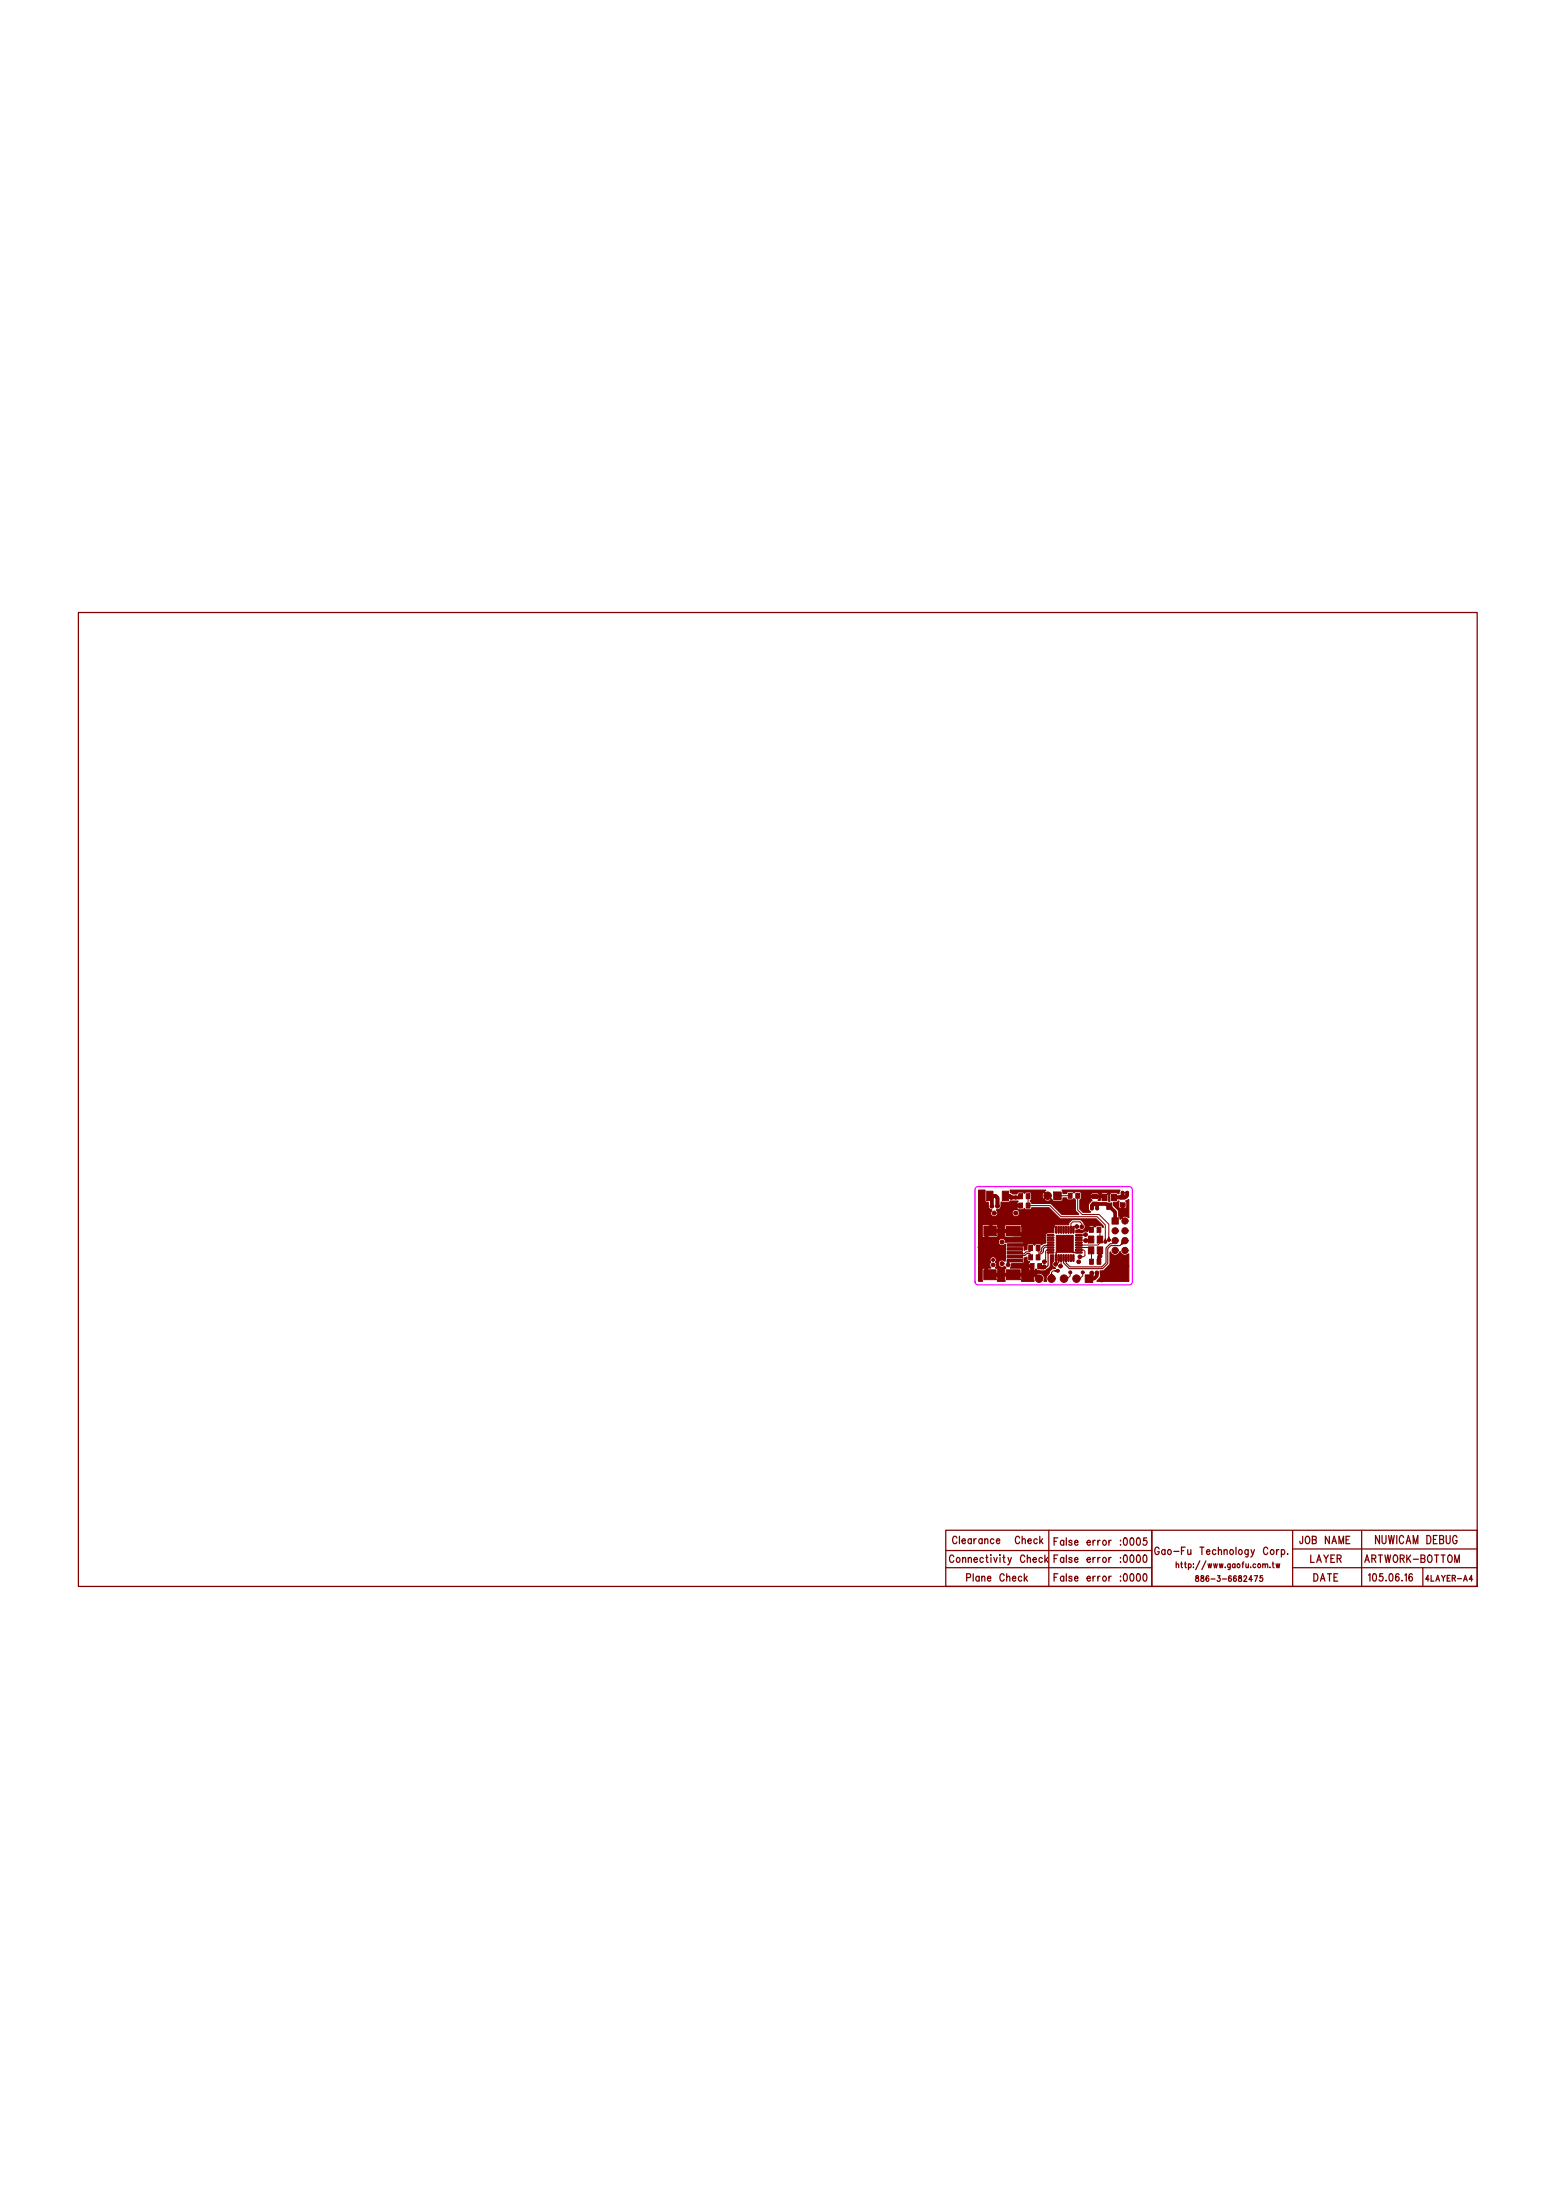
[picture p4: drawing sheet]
<svg xmlns="http://www.w3.org/2000/svg" width="210mm" height="297mm" viewBox="0 0 210 297" stroke-linecap="round" stroke-linejoin="round" font-family="sans-serif">
<path d="M131.7 160.4l.3-.2 20.6 .1 .3 .3-.1 12.7-.4 .2-20.6-.1-.2-.3z" fill="none" stroke="#f0f" stroke-width=".17"/>
<g fill="#800000" stroke="#800000" stroke-width=".13">
<path d="M139.1 170.6h.5v.7h-.5z"/>
<path d="M140.1 170.6h.5v.7h-.5z"/>
<path d="M137.5 162.4h.5v.7h-.5z"/>
<path d="M138.5 162.4h.5v.7h-.5z"/>
<path d="M138.9 168.2h.5v.6h-.5z"/>
<path d="M139.9 168.2h.5v.6h-.5z"/>
<path d="M142.2 160.9h1v1.1h-1z"/>
<path d="M147.1 170h.5v.7h-.5z"/>
<path d="M148.1 170h.5v.7h-.5z"/>
<path d="M148.1 165.7h.5v.7h-.5z"/>
<path d="M147.1 165.7h.5v.7h-.5z"/>
<path d="M136 169h2v.3h-2z"/>
<path d="M136 168.5h2v.3h-2z"/>
<path d="M136 167.9h2v.4h-2z"/>
<path d="M135.9 165.5h1.8v1.4h-1.8z"/>
<path d="M135.8 171.4h1.9v1.4h-1.9z"/>
<path d="M141.4 169h.8l.1 .1-.1 .1h-.7z"/>
<path d="M141.4 168.7h.8l.1 .1-.1 .1h-.7z"/>
<path d="M141.4 168.4l.8-.1 .1 .1-.1 .1h-.7z"/>
<path d="M141.4 168h.8l.1 .1-.1 .1h-.7z"/>
<path d="M141.4 167.7h.8l.1 .1-.1 .1h-.7z"/>
<path d="M141.4 167.4l.8-.1 .1 .1-.1 .1h-.7z"/>
<path d="M141.4 167h.8l.1 .1-.1 .1h-.7z"/>
<path d="M141.4 166.7h.8l.1 .1-.1 .1h-.7z"/>
<path d="M145.2 166.7h.8l.1 .1-.1 .1h-.7z"/>
<path d="M145.2 167h.8l.1 .1-.1 .1h-.7z"/>
<path d="M145.2 167.4l.8-.1 .1 .1-.1 .1h-.7z"/>
<path d="M145.2 167.7h.8l.1 .1-.1 .1h-.7z"/>
<path d="M145.2 168h.8l.1 .1-.1 .1h-.7z"/>
<path d="M145.2 168.4l.8-.1 .1 .1-.1 .1h-.7z"/>
<path d="M145.2 168.7h.8l.1 .1-.1 .1h-.7z"/>
<path d="M145.2 169h.8l.1 .1-.1 .1h-.7z"/>
<path d="M137.5 161.2h.5v.6h-.5z"/>
<path d="M138.5 161.2h.5v.6h-.5z"/>
<path d="M144.2 161.1h.5v.7h-.5z"/>
<path d="M145.2 161.1h.5v.7h-.5z"/>
<path d="M138.9 169.4h.5v.7h-.5z"/>
<path d="M139.9 169.4h.5v.7h-.5z"/>
<path d="M135.3 160.8h.8v1.3h-.8z"/>
<path d="M133.2 160.8h.8v1.3h-.8z"/>
<path d="M146.9 166.9h.7v.9h-.7z"/>
<path d="M148.1 166.9h.7v.9h-.7z"/>
<path d="M148.1 168.4h.7v.9h-.7z"/>
<path d="M146.5 172.1h1v1h-1z"/>
<path d="M151.2 162.4h.7v.5h-.7z"/>
<path d="M151.2 161.4h.7v.5h-.7z"/>
<path d="M147.5 161.3h.6v.5h-.6z"/>
<path d="M148.8 161.3h.6v.8h-.6z"/>
<path d="M150 161.3h.7v.8h-.7z"/>
<path d="M149.4 162.4h.7v.9h-.7z"/>
<path d="M150.1 164.4h.8v.9h-.8z"/>
<path d="M136.5 170.6l-.1 .6 1.5 .1v1.7h1.7a.76 .76 0 0 1 .7-1.1 .76 .76 0 0 1 .6 1.1h.4a1.03 1.03 0 0 1 .4-1.1 .61 .61 0 0 1 .6-.6l.2-.1a.55 .55 0 0 1-.5-.4 .55 .55 0 0 1 .2-.6v-.7l-.4-.1v1.6l-.5 .4a.93 .93 0 0 1-1.1 .1h-.2l-.2-.2-.2 .2-.7-.1v-.8l.1-.2-.3-.1-.1-.6-.4 .1v.7zM136.3 160.7a.32 .32 0 0 0 .3 .4l.6 .1 .3-.2h.5l.3 .1 .2-.1h.5l.2 .2v.6l-.1 .4 .2 .3h2.5l1.5 1.5h2.3l-.4-.5v-1.5l-.2-.2-.3 .2h-.5l-.3-.3h-.4l-.1 .4-.2 .1h-1l-.2-.2a.76 .76 0 0 1-1.2-.1 .76 .76 0 0 1 .4-1.2zM143.4 160.7l.1 .5h.4l.3-.3h.5l.3 .2 .2-.2 .7 .1v.8l-.1 .2v1.2l.4 .5 1-.1a.86 .86 0 0 1 0-1.4l.2-.1-.2-.3v-.5l.3-.2h.8l.1 .7-.1 .3 .2-.1 .1-.9h1v1.1h.2l.1-1.1 .8-.1 .3 .2 .2-.5zM132.1 160.7v12.3h.5v-1.7l1.1-.1a.73 .73 0 0 1 0-.8 .43 .43 0 0 1 .1-.6 .43 .43 0 0 1 .6 0 .43 .43 0 0 1 0 .6 .66 .66 0 0 1 0 .8l.2 .1 .1 .1-.1 1.6h1.1l-.1-1.6 .2-.2-.2-.2a.52 .52 0 0 1-.7 0 .52 .52 0 0 1 0-.8 .52 .52 0 0 1 .8 .1v-2.3a.51 .51 0 0 1-.8 0 .51 .51 0 0 1 .2-.8 .51 .51 0 0 1 .7 .6h2.4l.1 1 .3-.1v-.5l.3-.2h.5l.2 .1 .3-.1h.5l.2 .1 .3-.2h.2l.1-1a.32 .32 0 0 1 .3-.4l.7-.1v-.7a.35 .35 0 0 1 .6-.3h1.2a.21 .21 0 0 0 .3-.3l.4-.4h1.1l.4 .3 .1 .2a.51 .51 0 0 1 .1 .8 .51 .51 0 0 1-.8 0l-.4 .1v.3l.9 .1a.83 .83 0 0 1 .8-.2v-.6l.2-.2h.5l.2 .2 .3-.2h.5l.3 .2v-.2l-1-.9-4.8-.1-1.5-1.4h-2.3l-.3 .2h-.5l-.2-.1-.3 .1-.6 .1a.48 .48 0 0 1 .1 .7 .48 .48 0 0 1-.8-.1 .48 .48 0 0 1 .3-.7h.3v-.9l.1-.2-1-.1-.3 .2h-1a1.12 1.12 0 0 1-.2 .9l-.4 .2a.52 .52 0 0 1 .1 .7 .52 .52 0 0 1-.8 0 .52 .52 0 0 1 .1-.8 .49 .49 0 0 1-.5-.4v-.6h-.4v-.2v-1.4zM132.7 165.4h1.9v1.6h-1.9zM135.7 165.4h2.2v1.6h-2.2zM150.3 162.3v.4l.7 .8v.7l.1 .1 .1 .3a.87 .87 0 0 1 1.1-.2l.1-.1v-2.3l-.4 .2 .1 .2v.5l-.2 .2h-.9v-.7l.1-.2-.4 .1zM149.8 169v1.7l-.8 .8-.5 .1a1.25 1.25 0 0 1-.4 1.3v.1h4.3v-3.7a.78 .78 0 0 1-1.2-.3 .68 .68 0 0 1-.7 .5 .68 .68 0 0 1-.6-.5z"/>
<circle cx="148.1" cy="171.9" r=".25"/>
<circle cx="148.8" cy="172" r=".2"/>
<circle cx="151.1" cy="172.6" r=".2"/>
<circle cx="148.7" cy="172.8" r=".2"/>
<circle cx="142.1" cy="164.3" r=".2"/>
<circle cx="134.2" cy="163.8" r=".27"/>
<circle cx="137.1" cy="163.8" r=".27"/>
<circle cx="135.3" cy="170.6" r=".27"/>
<circle cx="145.3" cy="172.6" r=".51"/>
<circle cx="143.6" cy="172.6" r=".51"/>
<circle cx="141.9" cy="172.6" r=".51"/>
<circle cx="140.3" cy="172.6" r=".51"/>
<circle cx="151.9" cy="164.9" r=".42"/>
<circle cx="150.5" cy="166.2" r=".42"/>
<circle cx="151.9" cy="166.2" r=".42"/>
<circle cx="150.5" cy="167.5" r=".42"/>
<circle cx="151.9" cy="167.5" r=".42"/>
<circle cx="150.5" cy="168.8" r=".42"/>
<circle cx="151.9" cy="168.8" r=".42"/>
</g>
<g fill="none" stroke="#800000" stroke-width=".13">
<path d="M133.5 163.8h.1M133.5 163.4h.1M133.7 163.6h.1M137 163h.1M137.2 162.8h.1M137.3 171.2h.1M138 172.1h.1M138.8 162.8h2.9l1.5 1.5h4.9l1.1 1.1v2.3M141.9 164.3h.1M142.1 164.5h.1M142.1 164.1h.1M142.3 164.3h.1"/>
<path d="M142.7 161.4h1.8M145.5 161.4v2l.6 .6h2.3l1.3 1.3v2.1M145.6 168.4h1.5l.2 .3M147.2 168.9l.1 .1v1.4M148.5 167.4v.4l-.3 .3h-2.6M148.5 172.8h.1M148.6 172h.1M148.7 173.1h.1M148.7 172.6h.1M148.8 172.2h.1M148.8 171.8h.1M148.9 172.8h.1"/>
<path d="M149 172h.1M150.9 172.6h.1M151.1 172.8h.1M151.1 172.4h.1M151.3 172.6h.1"/>
</g>
<path d="M151.4 164.4l.2 .2" fill="none" stroke="#800000" stroke-width=".25"/>
<g fill="none" stroke="#800000" stroke-width=".17">
<path d="M10.6 82.7h188.8v131.5h-188.8zM127.7 206.6h27.8v7.6h-27.8zM127.7 209.4h27.8M127.7 211.7h27.8M141.6 206.6v7.6M155.5 206.6h43.9v7.6h-43.9zM159.5 208.9h.5M162 208.9h.5M174.5 211.7h24.9M174.5 209.1h24.9M174.5 206.7v7.5M183.8 206.7v7.4"/>
<path d="M192.1 211.7v2.4"/>
</g>
<path d="M151.5 167.5v.4h.4l-.6 .1z" fill="#800000" stroke="#800000" stroke-width=".15"/>
<path d="M137 169.2h.9l.1 .1h.2M139 169.3l.1 .1v.4M140.1 168.5v.4l.1 .2h.3M141.4 168.4h.5M143.6 169.8v.7l.7 .8h4.5M143.9 169.8v.7l.5 .6h4.3" fill="none" stroke="#800000" stroke-width=".15"/>
<path d="M136.5 166.2h.3M137.8 161.5l-.2 .2h-.5M148.1 171.9v.4l-.4 .3h-.7l.4-.3v-.4M148.5 169.6l-.2 .1v.7" fill="none" stroke="#800000" stroke-width=".51"/>
<text font-size="7.3" fill="#800000" x="132" y="166.4">CON2</text>
<text font-size="7.2" fill="#800000" x="131.6" y="171.8">CON4</text>
<text font-size="6.4" fill="#800000" x="149.8" y="169.2">CON3</text>
<text font-size="5.1" fill="#800000" x="141.4" y="170">U1</text>
<text font-size="2.8" fill="#800000" x="146.7" y="169.2">X1</text>
<text font-size="2.5" fill="#800000" x="148.5" y="163.2">U2</text>
<text font-size="2.3" fill="#800000" x="144.6" y="169.1" transform="rotate(-90 144.6 169.1)">U1x33</text>
<g font-size="2.1" fill="#800000">
<text x="140.4" y="162.2">J1</text>
<text x="137.7" y="170.4" transform="rotate(-90 137.7 170.4)">CON4x1</text>
</g>
<g font-size="2" fill="#800000">
<text x="147.2" y="162.8">C11</text>
<text x="151" y="162.9">C10</text>
</g>
<g font-size="1.8" fill="#800000">
<text x="132.6" y="162.1">D1</text>
<text x="139.4" y="173.3">CON1</text>
</g>
<g font-size="1.7" fill="#800000">
<text x="134.2" y="166.9" transform="rotate(-90 134.2 166.9)">CON4x6</text>
<text x="134.2" y="172.8" transform="rotate(-90 134.2 172.8)">CON4x8</text>
<text x="128.5" y="208.5">Clearance Check</text>
<text x="142.2" y="208.7">False error :0005</text>
<text x="155.8" y="210">Gao-Fu Technology Corp.</text>
<text x="175.4" y="208.5">JOB NAME</text>
<text x="185.7" y="208.4">NUWICAM DEBUG</text>
<text x="128.1" y="211">Connectivity Check</text>
<text x="130.4" y="213.6">Plane Check</text>
<text x="142.2" y="213.6">False error :0000</text>
<text x="142.2" y="211">False error :0000</text>
<text x="176.9" y="211">LAYER</text>
<text x="177.3" y="213.6">DATE</text>
<text x="184.1" y="211">ARTWORK-BOTTOM</text>
<text x="184.6" y="213.6">105.06.16</text>
</g>
<g font-size="1.3" fill="#800000">
<text x="158.7" y="211.8">http://www.gaofu.com.tw</text>
<text x="161.3" y="213.6">886-3-6682475</text>
<text x="192.4" y="213.6">4LAYER-A4</text>
</g>
<text font-size="1.2" fill="#800000" x="135.7" y="168.3" transform="rotate(-90 135.7 168.3)">CON4x10</text>
<g font-size="1.1" fill="#800000">
<text x="146.9" y="166.4">C9</text>
<text x="138.9" y="171.4">C4</text>
</g>
<text font-size="1" fill="#800000" x="141.8" y="162" transform="rotate(-90 141.8 162)">J1x2</text>
<g font-size=".7" fill="#800000">
<text x="148" y="162.8" transform="rotate(-90 148 162.8)">C11x2</text>
<text x="147.5" y="169.3" transform="rotate(-90 147.5 169.3)">X1x1</text>
</g>
</svg>
